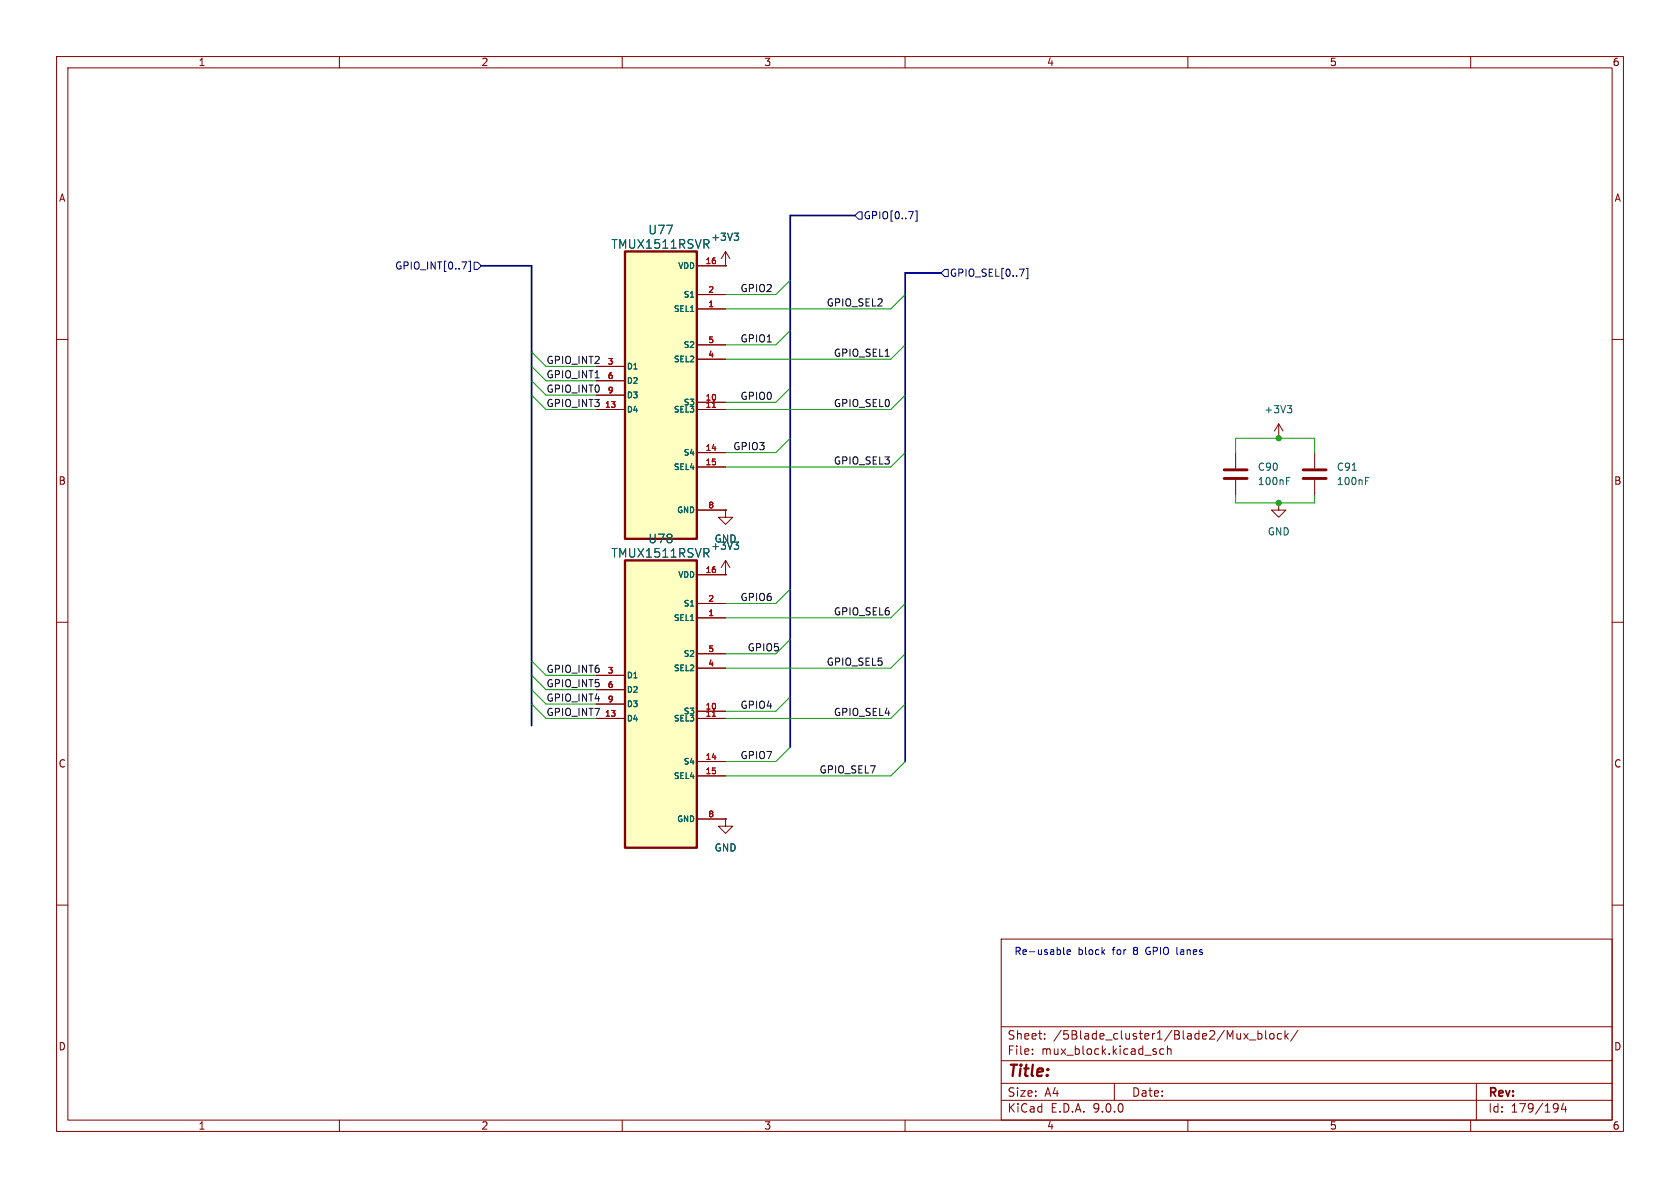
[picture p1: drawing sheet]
<svg xmlns="http://www.w3.org/2000/svg" width="297mm" height="210mm" viewBox="0 0 297 210" stroke-linecap="round" stroke-linejoin="round" font-family="sans-serif">
<g fill="none" stroke="#840000" stroke-width=".18">
<path d="M10 10h277v190h-277zM12 12h273v186h-273zM60 10v2M110 10v2M160 10v2M210 10v2M260 10v2M10 60h2M285 60h2M10 110h2M285 110h2M10 160h2"/>
<path d="M177 166h108v32h-108zM285 160h2M60 198v2M110 198v2M160 198v2M177 194.5h108M177 191.5h108M177 187.5h108M177 181.5h108M182.5 186.3v.1M182.5 185.5v.1M184.7 183.6v.1"/>
<path d="M184.7 182.8v.1M197 191.5v3M205.7 185.5l-.4-.1-.3 .3v.4l.2 .2h.5M206.4 185.5l.2-.1 .4 .1v.9M206.4 184.9v1.5M210 198v2M220.9 183.8h1.1M222.4 182.2v1.5M222.4 182.8l.4-.1 .3 .3v.4l-.1 .2h-.6M223.7 182.2v1.3l.3 .2M224.6 182.8l.4-.1 .2 .3v.4l-.2 .3-.4-.1-.1-.2v-.4zM226.5 182.8l-.4-.1-.3 .3v.4l.2 .2h.5"/>
<path d="M227.2 182.2v1.5M227.3 183.1l.4 .6M227.7 182.7l-.5 .6M229.5 182.1l-1.3 2M260 198v2M261 191.5v6.5M275.2 195.1l.2 .1a1.26 1.26 0 0 1-.2 1.3M275.5 195.7l-.3 .3M276.4 195l-.4 1.1h1M276.7 195.6v1"/>
</g>
<path d="M110.5 44.5h12.7v50.8h-12.7z" fill="#ffffc2"/>
<path d="M110.5 44.5h12.7v50.8h-12.7z" fill="none" stroke="#840000" stroke-width=".41"/>
<g fill="none" stroke="#840000" stroke-width=".18">
<path d="M123.2 52.1h5.1M123.2 54.6h5.1M123.2 47h5.1M128.3 47h.1M128.3 44.5v2.5M128.3 44.5l-.8 1.2M128.3 44.5l.7 1.2M105.4 64.8h5.1M105.4 67.3h5.1M105.4 69.9h5.1M105.4 72.4h5.1M123.2 63.5h5.1"/>
<path d="M123.2 72.4h5.1M123.2 61h5.1M123.2 71.1h5.1M123.2 80h5.1M123.2 82.6h5.1M123.2 90.2h5.1M128.3 90.2v1.2h1.2l-1.2 1.3-1.3-1.3h1.3M128.3 90.2h.1M128.3 99.1l-.8 1.2M128.3 99.1l.7 1.2M128.3 99.1v2.5M226.1 88.9v1.3h1.2l-1.2 1.2-1.3-1.2h1.3"/>
<path d="M226.1 88.9h.1M232.4 80v2.8M232.4 84.8v2.8M128.3 101.6h.1"/>
</g>
<path d="M125.9 72h.6" fill="none" stroke="#a90000" stroke-width=".18"/>
<path d="M124.8 43.2l.5 .7M129.8 41.2h.8l-.5 .5M130.3 41.7l.3 .2v.3l-.3 .3M130.6 96.6v.3l-.3 .2M239.1 83.1h.7M241.4 85h.4M241.4 84.4h.6" fill="none" stroke="#006464" stroke-width=".18"/>
<path d="M230.4 83.1h4M230.4 84.6h4" fill="none" stroke="#840000" stroke-width=".51"/>
<path d="M110.5 99.1h12.7v50.8h-12.7z" fill="#ffffc2"/>
<path d="M110.5 99.1h12.7v50.8h-12.7z" fill="none" stroke="#840000" stroke-width=".41"/>
<g fill="none" stroke="#840000" stroke-width=".18">
<path d="M123.2 52.1h5.1M123.2 54.6h5.1M123.2 47h5.1M128.3 47h.1M105.4 64.8h5.1M105.4 67.3h5.1M105.4 69.9h5.1M105.4 72.4h5.1M123.2 63.5h5.1M123.2 72.4h5.1M123.2 61h5.1M123.2 71.1h5.1"/>
<path d="M226.1 77.5h.1M226.1 74.9l-.8 1.3M226.1 74.9l.7 1.3M226.1 74.9v2.6M123.2 80h5.1M123.2 82.6h5.1M123.2 90.2h5.1M128.3 90.2h.1M218.4 80v2.8M218.4 84.8v2.8M105.4 119.4h5.1M123.2 106.7h5.1"/>
<path d="M123.2 109.2h5.1M123.2 118.1h5.1M123.2 101.6h5.1M123.2 115.6h5.1M128.3 101.6h.1M105.4 121.9h5.1M105.4 124.5h5.1M105.4 127h5.1M123.2 127h5.1M123.2 125.7h5.1M123.2 134.6h5.1M123.2 137.2h5.1"/>
<path d="M123.2 144.8h5.1M128.3 144.8v1.3h1.2l-1.2 1.2-1.3-1.2h1.3M128.3 144.8h.1"/>
</g>
<path d="M125.9 72h.6M125.9 126.6h.6" fill="none" stroke="#a90000" stroke-width=".18"/>
<path d="M124.8 43.2l.5 .7M129.8 41.2h.8l-.5 .5M130.3 41.7l.3 .2v.3l-.3 .3M227.6 71.7h.8l-.5 .5M228.1 72.2l.3 .2v.3l-.3 .3M124.8 97.8l.5 .7M130.6 96.6v.3l-.3 .2M227.4 85h.5M227.4 84.4h.6" fill="none" stroke="#006464" stroke-width=".18"/>
<path d="M216.4 83.1h4.1M216.4 84.6h4.1" fill="none" stroke="#840000" stroke-width=".51"/>
<path d="M151.8 37.5h.6v1.2h-.6l-.7-.6zM160.6 37.4h.9l-.6 1.3M161.8 37.3h.3v1.8h-.3M81.7 46.3h.8l-.5 1.3M82.9 46.2h.3v1.8h-.3M83.8 46.4h.7l.6 .6-.6 .6h-.7zM166.4 48.3l.6-.7h.6v1.3h-.6zM180.2 47.6h.9l-.6 1.2M181.4 47.4h.3v1.9h-.3" fill="none" stroke="#000084" stroke-width=".18"/>
<path d="M151.1 38.1h-11.4v94M85.1 47h8.9v81.3M166.4 48.3h-6.4v86.3" fill="none" stroke="#000084" stroke-width=".3"/>
<g fill="none" stroke="#009600" stroke-width=".18">
<path d="M139.7 49.5l-2.5 2.6h-8.9M139.7 58.4l-2.5 2.6h-8.9M160 52.1l-2.5 2.5h-29.2M94 64.8l2.5 2.5h8.9M94 69.9l2.5 2.5h8.9M94 62.2l2.5 2.6h8.9M94 67.3l2.5 2.6h8.9M139.7 77.5l-2.5 2.5h-8.9M139.7 68.6l-2.5 2.5h-8.9M160 69.9l-2.5 2.5h-29.2M160 61l-2.5 2.5h-29.2M160 80l-2.5 2.6h-29.2"/>
<path d="M218.4 80v-2.5h14v2.5M218.4 87.6v1.3h14v-1.3M94 119.4l2.5 2.5h8.9M94 116.8l2.5 2.6h8.9M139.7 113l-2.5 2.6h-8.9M139.7 104.1l-2.5 2.6h-8.9M160 106.7l-2.5 2.5h-29.2M160 115.6l-2.5 2.5h-29.2M94 124.5l2.5 2.5h8.9M94 121.9l2.5 2.6h8.9M139.7 132.1l-2.5 2.5h-8.9M139.7 123.2l-2.5 2.5h-8.9"/>
<path d="M160 124.5l-2.5 2.5h-29.2M160 134.6l-2.5 2.6h-29.2"/>
</g>
<path d="M188 167.5v1.1l.2 .1M188.6 168.3l.7-.1-.1-.3h-.4l-.2 .2 .1 .6h.5" fill="none" stroke="#0000c2" stroke-width=".18"/>
<g fill="#009600" stroke="#009600" stroke-width=".18">
<circle cx="226.1" cy="77.5" r=".46"/>
<circle cx="226.1" cy="88.9" r=".46"/>
</g>
<text font-size="2.8" fill="#840000" x="178" y="190.9">Title:</text>
<g font-size="2.1" fill="#006464">
<text x="114.5" y="41.6">U77</text>
<text x="108" y="44.2">TMUX1511RSVR</text>
<text x="108" y="98.8">TMUX1511RSVR</text>
<text x="114.5" y="96.2">U78</text>
</g>
<g font-size="2.1" fill="#840000">
<text x="178" y="184">Sheet:</text>
<text x="186.2" y="184">/5Blade_cluster1/Blade2/Mux_block/</text>
<text x="178" y="186.7">File:</text>
<text x="184.1" y="186.7">mux_block.kicad_sch</text>
<text x="178" y="196.9">KiCad</text>
<text x="178" y="194.1">Size:</text>
<text x="184.7" y="194.1">A4</text>
<text x="185.7" y="196.9">E.D.A.</text>
<text x="193.3" y="196.9">9.0.0</text>
<text x="200" y="194.1">Date:</text>
<text x="263" y="194.3">Rev:</text>
<text x="263" y="196.9">Id:</text>
<text x="267.1" y="196.9">179/194</text>
</g>
<g font-size="1.8" fill="#840000">
<text x="35" y="11.9">1</text>
<text x="85" y="11.9">2</text>
<text x="135" y="11.9">3</text>
<text x="185" y="11.9">4</text>
<text x="235" y="11.9">5</text>
<text x="285" y="11.9">6</text>
<text x="10.3" y="35.9">A</text>
<text x="285.3" y="35.9">A</text>
<text x="10.3" y="85.9">B</text>
<text x="285.3" y="85.9">B</text>
<text x="10.3" y="135.9">C</text>
<text x="285.3" y="135.9">C</text>
<text x="10.3" y="185.9">D</text>
<text x="285.3" y="185.9">D</text>
<text x="35" y="199.9">1</text>
<text x="85" y="199.9">2</text>
<text x="135" y="199.9">3</text>
<text x="185" y="199.9">4</text>
<text x="235" y="199.9">5</text>
<text x="285" y="199.9">6</text>
</g>
<g font-size="1.8" fill="#000084">
<text x="152.6" y="39">GPIO[0..7]</text>
<text x="69.8" y="47.9">GPIO_INT[0..7]</text>
<text x="167.8" y="49.1">GPIO_SEL[0..7]</text>
</g>
<g font-size="1.8" fill="#006464">
<text x="125.6" y="42.8">+3V3</text>
<text x="223.4" y="73.3">+3V3</text>
<text x="222.3" y="83.4">C90</text>
<text x="236.2" y="83.4">C91</text>
<text x="222.3" y="86">100nF</text>
<text x="236.2" y="86">100nF</text>
<text x="224" y="94.8">GND</text>
<text x="125.6" y="97.4">+3V3</text>
<text x="126.2" y="96.1">GND</text>
<text x="126.2" y="150.7">GND</text>
</g>
<g font-size="1.8" fill="#0f0f0f">
<text x="130.8" y="51.7">GPIO2</text>
<text x="146" y="54.3">GPIO_SEL2</text>
<text x="96.5" y="64.4">GPIO_INT2</text>
<text x="130.8" y="60.6">GPIO1</text>
<text x="147.3" y="63.2">GPIO_SEL1</text>
<text x="96.5" y="69.5">GPIO_INT0</text>
<text x="96.5" y="67">GPIO_INT1</text>
<text x="130.8" y="70.8">GPIO0</text>
<text x="96.5" y="72">GPIO_INT3</text>
<text x="147.3" y="72">GPIO_SEL0</text>
<text x="129.5" y="79.7">GPIO3</text>
<text x="147.3" y="82.2">GPIO_SEL3</text>
<text x="130.8" y="106.3">GPIO6</text>
<text x="147.3" y="108.9">GPIO_SEL6</text>
<text x="96.5" y="119">GPIO_INT6</text>
<text x="132.1" y="115.2">GPIO5</text>
<text x="146" y="117.8">GPIO_SEL5</text>
<text x="96.5" y="121.6">GPIO_INT5</text>
<text x="96.5" y="124.1">GPIO_INT4</text>
<text x="130.8" y="125.4">GPIO4</text>
<text x="96.5" y="126.7">GPIO_INT7</text>
<text x="147.3" y="126.7">GPIO_SEL4</text>
<text x="130.8" y="134.3">GPIO7</text>
<text x="144.8" y="136.8">GPIO_SEL7</text>
</g>
<g font-size="1.8" fill="#0000c2">
<text x="179.2" y="169">Re-usable</text>
<text x="190.6" y="169">block</text>
<text x="196.8" y="169">for</text>
<text x="200.6" y="169">8</text>
<text x="203" y="169">GPIO lanes</text>
</g>
<g font-size="1.4" fill="#006464">
<text x="119.8" y="47.7">VDD</text>
<text x="120.7" y="52.8">S1</text>
<text x="119" y="55.3">SEL1</text>
<text x="110.7" y="65.5">D1</text>
<text x="119" y="64.2">SEL2</text>
<text x="120.7" y="61.7">S2</text>
<text x="110.7" y="68">D2</text>
<text x="110.7" y="70.6">D3</text>
<text x="120.7" y="71.9">S3</text>
<text x="110.7" y="73.1">D4</text>
<text x="119" y="73.1">SEL3</text>
<text x="119" y="83.3">SEL4</text>
<text x="120.7" y="80.7">S4</text>
<text x="119.6" y="90.9">GND</text>
<text x="119.8" y="102.3">VDD</text>
<text x="120.7" y="107.4">S1</text>
<text x="119" y="110">SEL1</text>
<text x="119" y="118.8">SEL2</text>
<text x="120.7" y="116.3">S2</text>
<text x="110.7" y="120.1">D1</text>
<text x="110.7" y="122.7">D2</text>
<text x="110.7" y="125.2">D3</text>
<text x="110.7" y="127.7">D4</text>
<text x="119" y="127.7">SEL3</text>
<text x="120.7" y="126.5">S3</text>
<text x="119" y="137.9">SEL4</text>
<text x="120.7" y="135.4">S4</text>
<text x="119.6" y="145.5">GND</text>
</g>
<g font-size="1.4" fill="#a90000">
<text x="124.6" y="46.7">16</text>
<text x="125.1" y="51.8">2</text>
<text x="125.1" y="54.4">1</text>
<text x="107.3" y="64.5">3</text>
<text x="125.1" y="63.2">4</text>
<text x="125.1" y="60.7">5</text>
<text x="107.3" y="67.1">6</text>
<text x="107.3" y="69.6">9</text>
<text x="124.6" y="70.9">10</text>
<text x="106.9" y="72.1">13</text>
<text x="124.6" y="72.1">11</text>
<text x="124.6" y="79.8">14</text>
<text x="124.6" y="82.3">15</text>
<text x="125.1" y="89.9">8</text>
<text x="124.6" y="101.3">16</text>
<text x="125.1" y="106.4">2</text>
<text x="125.1" y="109">1</text>
<text x="107.3" y="119.1">3</text>
<text x="125.1" y="117.9">4</text>
<text x="125.1" y="115.3">5</text>
<text x="107.3" y="121.7">6</text>
<text x="107.3" y="124.2">9</text>
<text x="124.6" y="125.5">10</text>
<text x="106.9" y="126.7">13</text>
<text x="124.6" y="126.7">11</text>
<text x="124.6" y="134.4">14</text>
<text x="124.6" y="136.9">15</text>
<text x="125.1" y="144.5">8</text>
</g>
</svg>
